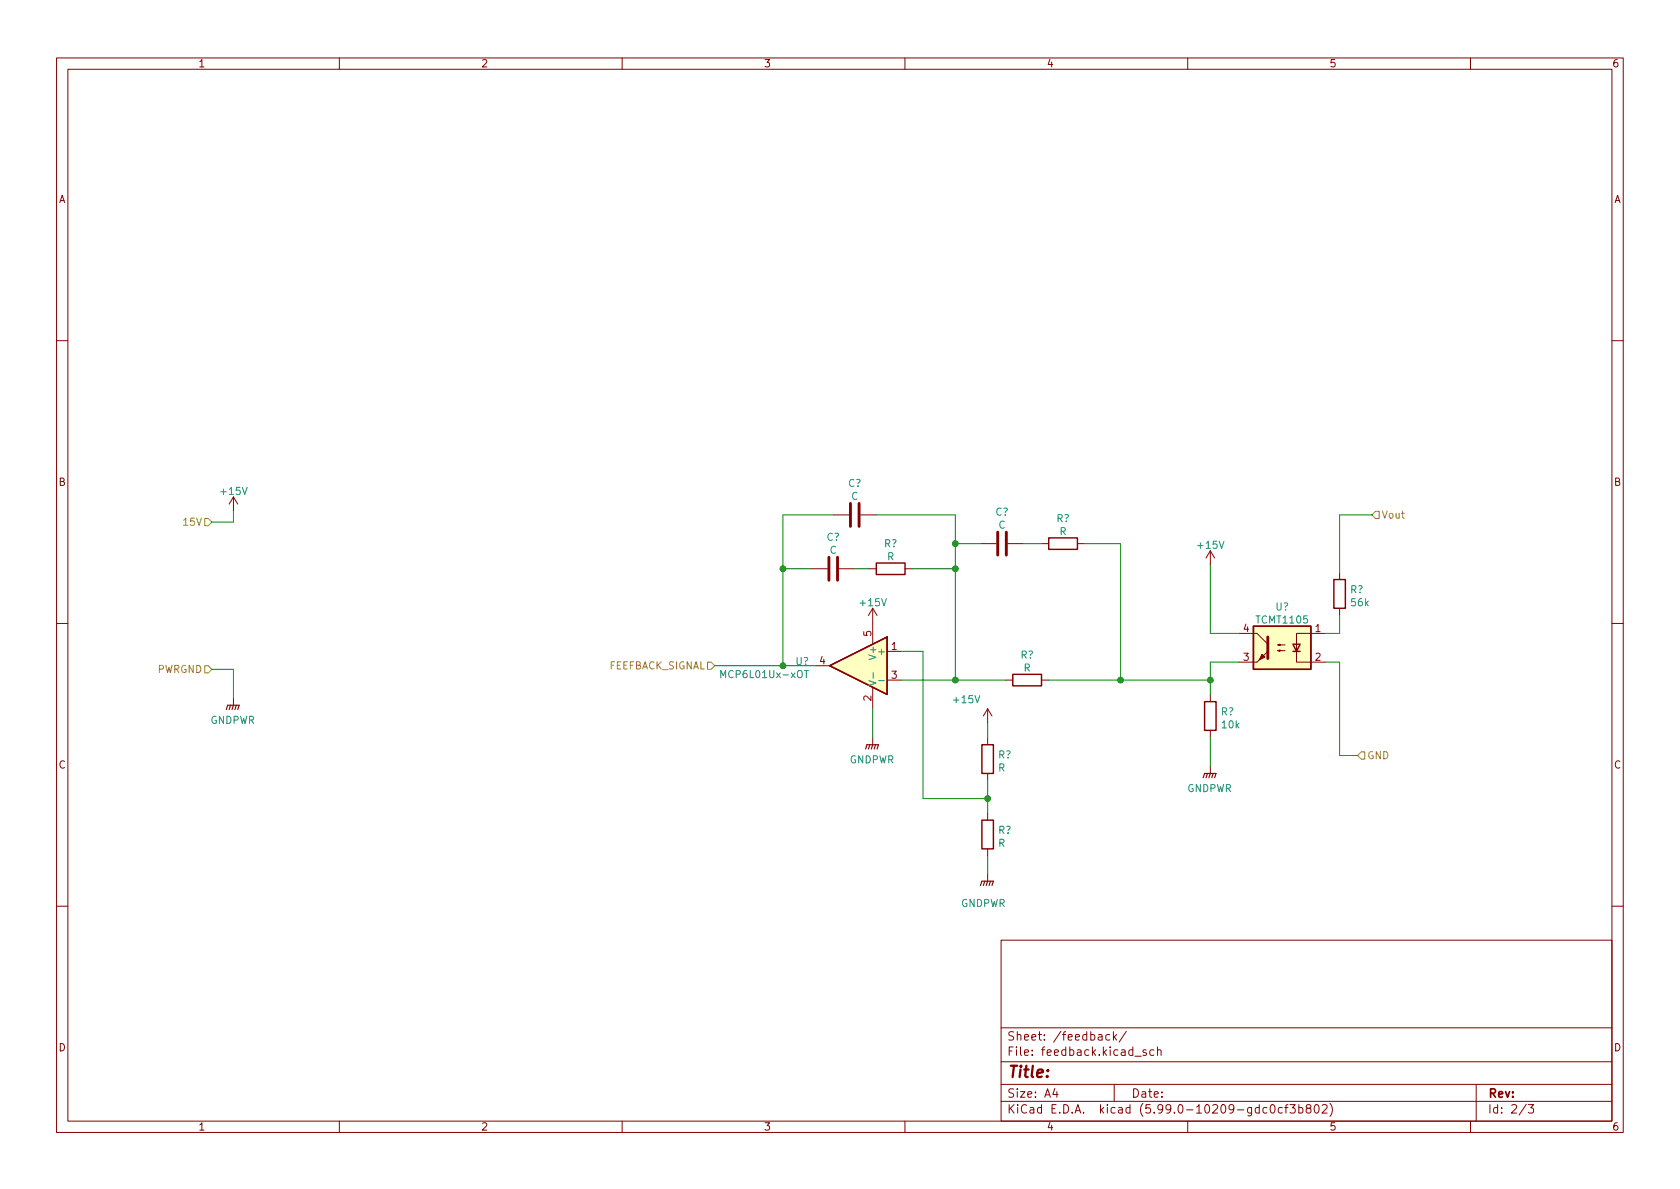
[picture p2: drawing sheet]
<svg xmlns="http://www.w3.org/2000/svg" width="297mm" height="210mm" viewBox="0 0 297 210" stroke-linecap="round" stroke-linejoin="round" font-family="sans-serif">
<g fill="none" stroke="#840000" stroke-width=".18">
<path d="M10 10.2h277v190.1h-277zM12 12.2h273v186.1h-273zM60 10.2v2M110 10.2v2M160 10.2v2M210 10.2v2M260 10.2v2M10 60.2h2M285 60.2h2M41.3 87.9v2.5M41.3 87.9l-.8 1.2M41.3 87.9l.7 1.2"/>
<path d="M147.3 91.1h2.8M152.1 91.1h2.8M173.4 96.1h2.7M178.2 96.1h2.8M184.1 96.1h1.3M190.5 96.1h1.3M214 97.4l-.8 1.3M214 97.4v2.5M214 97.4l.8 1.3M10 110.2h2M143.5 100.6h2.8M144.1 117.7h2.6"/>
<path d="M148.3 100.6h2.8M153.7 100.6h1.2M154.3 107.6v6.3M154.3 107.6l-.8 1.2M154.3 107.6l.8 1.2M156.8 115.2h2.6M160 100.6h1.3M219.1 112h3.1l2 1.9M219.1 117.1h3.1M225.9 115.1l.4-.2v.3l-.4-.1h1.3M225.9 114l.4-.1v.3l-.4-.2h1.3M229.2 115.2v1.9h5.1"/>
<path d="M234.3 112h-5.1v3.8v-1.9M236.9 101.2v1.3M236.9 107.6v1.2M285 110.2h2M41.3 123.4v1.3M154.3 121.5v3.8M154.3 130.4v1.3M156.8 120.3h2.6M174.6 125.3l-.7 1.3M174.6 125.3v2.6M174.6 130.4v1.3M174.6 136.8v1.2"/>
<path d="M174.6 125.3l.8 1.3M177.8 120.3h1.3M184.1 120.3h1.3M214 122.8v1.3M214 129.2v1.2M214 135.5v1.3M174.6 143.8v1.2M174.6 150.1v1.3M174.6 154.6v1.2M10 160.2h2M177 166.3h108v32h-108zM285 160.2h2"/>
<path d="M60 198.3v2M110 198.3v2M160 198.3v2M177 194.8h108M177 191.8h108M177 187.8h108M177 181.8h108M186.5 192.5l-.4 1h1M186.9 193v1M196.2 183l-.4-.1-.3 .3v.4l.1 .3h.6M196.9 182.4v1.5M197 191.8v3"/>
<path d="M197 183.4l.4 .5M197.4 182.9l-.5 .6M199.1 182.4l-1.2 1.9M200.6 186.8h1.2M202.6 185.7l-.3-.1-.2 .2v.3l.5 .1v.4h-.5M204 185.7l-.4-.1-.3 .3v.4l.1 .3h.6M204.6 185.8l.3-.2 .3 .1 .1 .9M204.6 185.1v1.5M210 198.3v2M224 195.9l-.4-.1-.3 .3v.4l.1 .3h.6M224.8 195.4l.1-.1a.81 .81 0 0 1 .6 .7 .81 .81 0 0 1-.3 .8h-.1a.81 .81 0 0 1-.6-.6 .81 .81 0 0 1 .3-.8zM226.7 195.9l-.4-.1-.3 .3v.4l.1 .3h.6"/>
<path d="M227.1 195.8h.6M227.7 195.3l-.3 .2v1.3M228.1 195.3h.9l-.5 .6 .4 .1v.7l-.2 .1h-.4l-.2-.1M229.6 195.9l.5-.1 .3 .3v.4l-.2 .3h-.6M229.6 195.3v1.5M231.2 196l-.3-.3 .1-.2 .2-.2 .4 .1 .2 .2-.1 .2-.6 .2-.2 .3 .1 .4 .2 .1h.4l.2-.3-.1-.4-.2-.1M232.5 195.5l.2-.2a.81 .81 0 0 1 .6 .7 .81 .81 0 0 1-.3 .8h-.1a.81 .81 0 0 1-.4-1.3zM233.8 195.5l.6-.2 .2 .2v.3l-.9 1h.9M235.1 195.1a1.72 1.72 0 0 1 0 2.3M260 198.3v2M261 191.8v6.5M269.9 195.3l-1.3 1.9"/>
<path d="M270.2 195.3h1l-.6 .6 .5 .1v.7l-.2 .1h-.5l-.2-.1"/>
</g>
<path d="M154.9 99.6h5.1v2h-5.1zM185.4 95.1h5.1v2h-5.1zM146.7 117.7l10.1-5.1v10.2zM179.1 119.2h5v2.1h-5zM221.6 110.7h10.2v7.7h-10.2zM228.6 113.9h1.3l-.7 1.3zM228.6 115.2h1.3M235.8 102.5h2.1v5.1h-2.1zM173.6 131.7h2v5.1h-2zM213 124.1h2v5.1h-2zM173.6 145h2v5.1h-2z" fill="none" stroke="#840000" stroke-width=".25"/>
<g fill="#ffffc2" stroke="#ffffc2" stroke-width=".18">
<path d="M146.7 117.7l10.1-5.1v10.2z"/>
<path d="M221.6 110.7h10.2v7.7h-10.2z"/>
</g>
<path d="M127.4 119.8v-1.2l.5 .9 .4-.9v1.2M142.2 118.6h.7M142.6 118.6v1.2M154.4 119v.9M153.6 120.4l1.3 .4-1.3 .4M155.4 120.4h.9" fill="none" stroke="#008484" stroke-width=".18"/>
<path d="M146.6 98.5v4.1M148.1 98.5v4.1M150.4 89v4.1M151.9 89v4.1M176.4 94.1v4.1M177.9 94.1v4.1M224.2 112.6v3.9" fill="none" stroke="#840000" stroke-width=".51"/>
<g fill="#840000" stroke="#840000" stroke-width=".18">
<path d="M224.2 115.2l-2 1.9z"/>
<path d="M223.1 115.7l.5 .5-1 .5z"/>
</g>
<g fill="none" stroke="#840000" stroke-width=".2">
<path d="M40 125.5l.3-.8h2l-.3 .8M40.8 124.7l-.3 .8M41.3 124.7l-.3 .8M41.8 124.7l-.3 .8M153 132.5l.3-.8h2l-.2 .8M153.8 131.7l-.3 .8M154.3 131.7l-.2 .8M154.8 131.7l-.2 .8M212.7 137.5l.3-.7h2l-.2 .7M213.5 136.8l-.3 .7M214 136.8l-.3 .7M214.5 136.8l-.3 .7"/>
<path d="M173.4 156.6l.2-.8h2l-.2 .8M174.1 155.8l-.2 .8M174.6 155.8l-.2 .8M175.1 155.8l-.2 .8"/>
</g>
<path d="M36.2 91.7h.6l.7 .6-.7 .7h-.6zM243.2 90.4h.6v1.3h-.6l-.6-.6zM36.2 117.7h.6l.7 .7-.7 .6h-.6zM125.1 117.1h.6l.7 .6-.7 .7h-.6zM240.7 133h.6v1.2h-.6l-.7-.6z" fill="none" stroke="#848400" stroke-width=".18"/>
<g fill="none" stroke="#008400" stroke-width=".18">
<path d="M41.3 90.4v1.9h-3.8M147.3 91.1h-8.9v26.6M154.9 91.1h14v29.2M168.9 96.1h4.5M181 96.1h3.1M191.8 96.1h6.3v24.2M214 99.9v12.1h5.1M242.6 91.1h-5.7v10.1M37.5 118.4h3.8v5M126.4 117.7h17.7M138.4 100.6h5.1M151.1 100.6h2.6"/>
<path d="M159.4 115.2h3.8v26h11.4M161.3 100.6h7.6M219.1 117.1h-5.1v5.7M234.3 117.1h2.6v16.5h3.1M236.9 108.8v3.2h-2.6M154.3 125.3v5.1M159.4 120.3h18.4M174.6 127.9v2.5M174.6 138v5.8M185.4 120.3h28.6M214 130.4v5.1M174.6 151.4v3.2"/>
</g>
<g fill="#008400" stroke="#008400" stroke-width=".18">
<circle cx="138.4" cy="100.6" r=".51"/>
<circle cx="138.4" cy="117.7" r=".51"/>
<circle cx="214" cy="120.3" r=".51"/>
<circle cx="168.9" cy="100.6" r=".51"/>
<circle cx="198.1" cy="120.3" r=".51"/>
<circle cx="168.9" cy="96.1" r=".51"/>
<circle cx="168.9" cy="120.3" r=".51"/>
<circle cx="174.6" cy="141.2" r=".51"/>
</g>
<text font-size="2.8" fill="#840000" x="178" y="190.6">Title:</text>
<g font-size="2.1" fill="#840000">
<text x="178" y="184">Sheet: /feedback/</text>
<text x="178" y="186.7">File: feedback.kicad_sch</text>
<text x="178" y="196.9">KiCad E.D.A. kicad (5.99.0-10209-gdc0cf3b802)</text>
<text x="178" y="194.1">Size: A4</text>
<text x="200" y="194.1">Date:</text>
<text x="263" y="194.1">Rev:</text>
<text x="263" y="196.9">Id: 2/3</text>
</g>
<g font-size="1.8" fill="#840000">
<text x="35" y="11.9">1</text>
<text x="85" y="11.9">2</text>
<text x="135" y="11.9">3</text>
<text x="185" y="11.9">4</text>
<text x="235" y="11.9">5</text>
<text x="285" y="11.9">6</text>
<text x="10.3" y="35.9">A</text>
<text x="285.3" y="35.9">A</text>
<text x="10.3" y="85.9">B</text>
<text x="285.3" y="85.9">B</text>
<text x="154.1" y="112.5" transform="rotate(-90 154.1 112.5)">5</text>
<text x="219.9" y="111.8">4</text>
<text x="232.6" y="111.8">1</text>
<text x="144.9" y="117.5">4</text>
<text x="157.6" y="114.9">1</text>
<text x="219.9" y="116.8">3</text>
<text x="232.6" y="116.8">2</text>
<text x="154.1" y="123.9" transform="rotate(-90 154.1 123.9)">2</text>
<text x="157.6" y="120">3</text>
<text x="10.3" y="135.9">C</text>
<text x="285.3" y="135.9">C</text>
<text x="10.3" y="185.9">D</text>
<text x="285.3" y="185.9">D</text>
<text x="35" y="199.9">1</text>
<text x="85" y="199.9">2</text>
<text x="135" y="199.9">3</text>
<text x="185" y="199.9">4</text>
<text x="235" y="199.9">5</text>
<text x="285" y="199.9">6</text>
</g>
<g font-size="1.8" fill="#008484">
<text x="39.2" y="87.5">+15V</text>
<text x="150" y="86.1">C?</text>
<text x="150.5" y="88.4">C</text>
<text x="146.1" y="95.6">C?</text>
<text x="176" y="91.2">C?</text>
<text x="176.5" y="93.5">C</text>
<text x="186.8" y="92.3">R?</text>
<text x="187.3" y="94.6">R</text>
<text x="146.7" y="97.9">C</text>
<text x="156.3" y="96.8">R?</text>
<text x="156.8" y="99.1">R</text>
<text x="211.9" y="97">+15V</text>
<text x="152.2" y="107.2">+15V</text>
<text x="225.5" y="107.9">U?</text>
<text x="238.7" y="104.9">R?</text>
<text x="239" y="107.2">56k</text>
<text x="222.3" y="110.2">TCMT1105</text>
<text x="128" y="119.9">MCP6L01Ux-xOT</text>
<text x="140.7" y="117.6">U?</text>
<text x="154.9" y="116.3" transform="rotate(-90 154.9 116.3)">V+</text>
<text x="155.7" y="115.8">+</text>
<text x="180.4" y="116.4">R?</text>
<text x="181" y="118.7">R</text>
<text x="168.7" y="124.3">+15V</text>
<text x="37.1" y="128">GNDPWR</text>
<text x="215.9" y="126.5">R?</text>
<text x="216.1" y="128.8">10k</text>
<text x="150.1" y="135">GNDPWR</text>
<text x="176.5" y="136.4">R</text>
<text x="176.5" y="134.1">R?</text>
<text x="209.8" y="140.1">GNDPWR</text>
<text x="176.5" y="149.7">R</text>
<text x="176.5" y="147.4">R?</text>
<text x="169.8" y="160.4">GNDPWR</text>
</g>
<g font-size="1.8" fill="#848400">
<text x="32.7" y="93">15V</text>
<text x="244.2" y="91.7">Vout</text>
<text x="27.8" y="119">PWRGND</text>
<text x="107.4" y="118.4">FEEFBACK_SIGNAL</text>
<text x="241.7" y="134.2">GND</text>
</g>
</svg>
